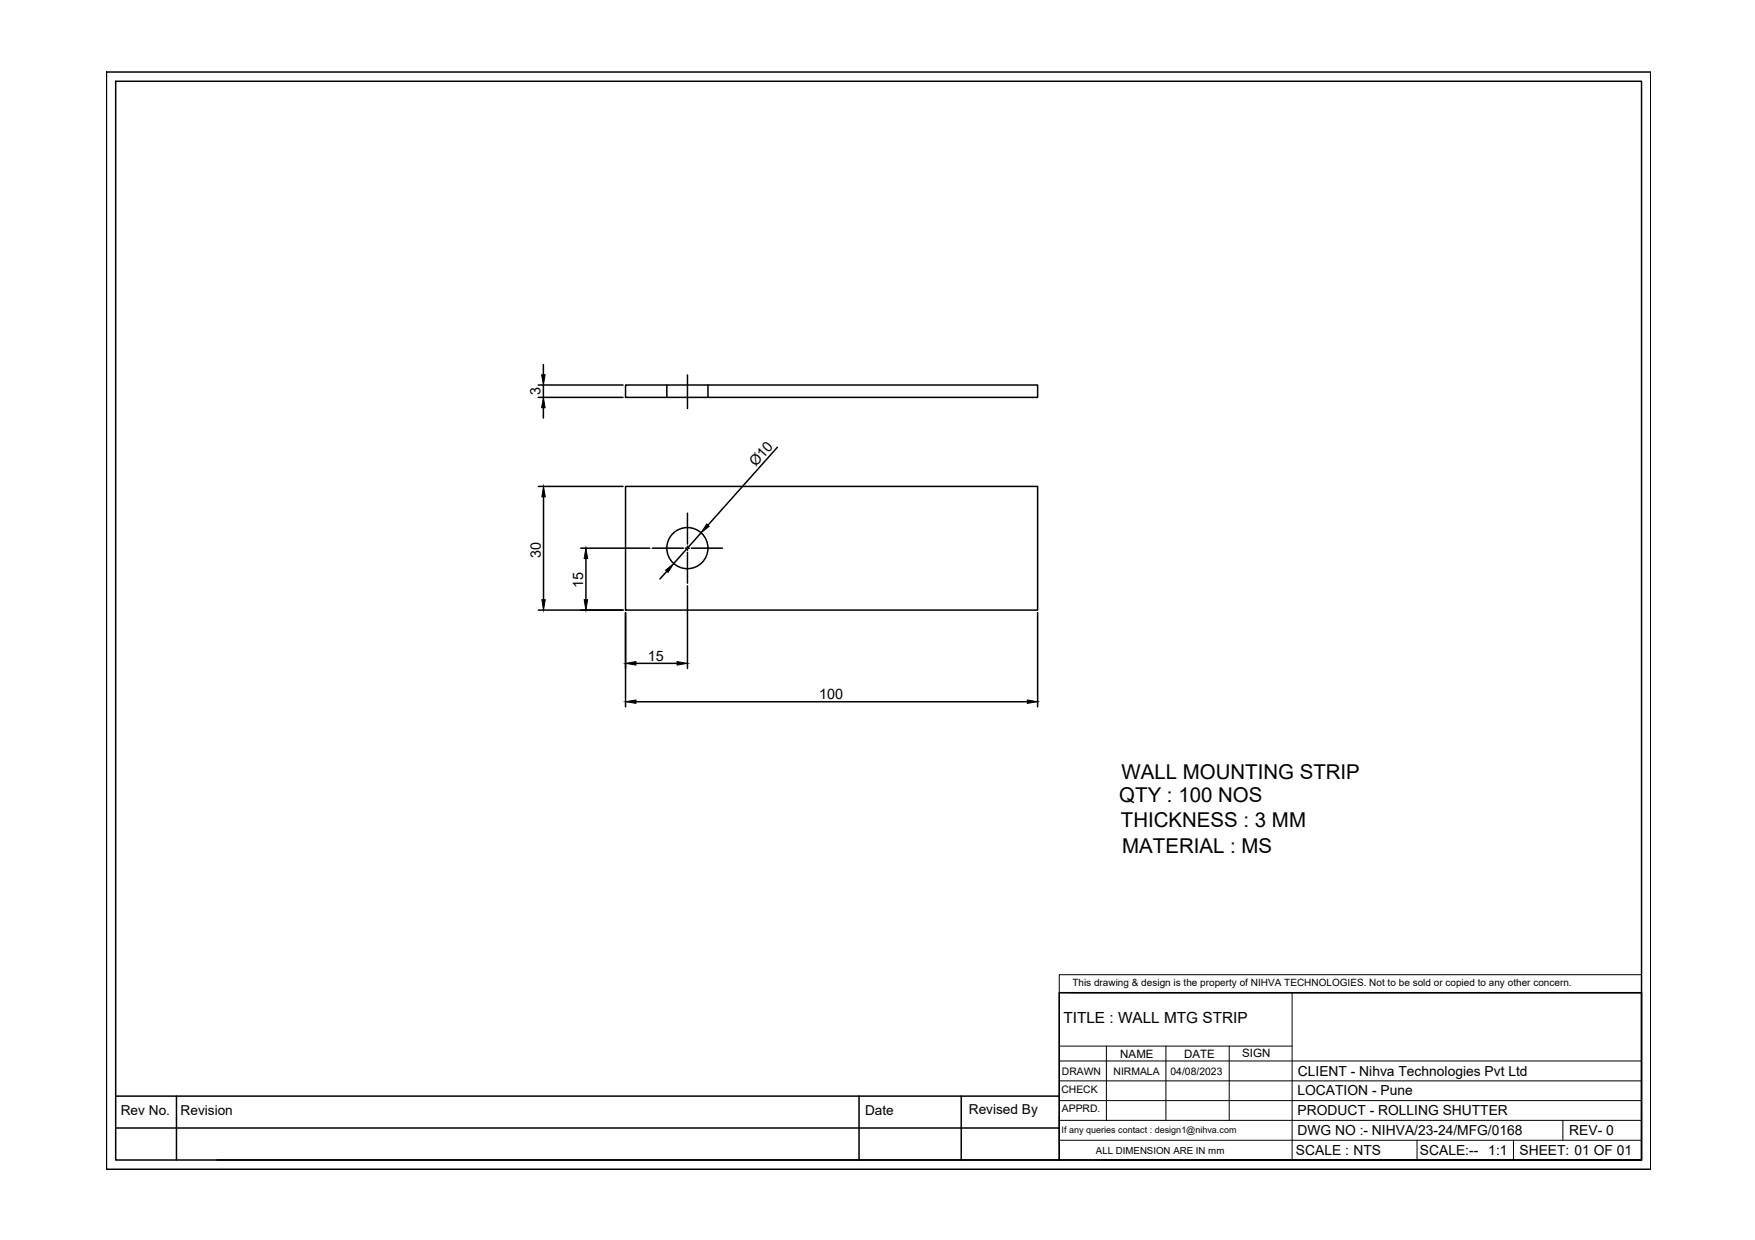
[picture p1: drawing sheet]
<svg xmlns="http://www.w3.org/2000/svg" width="297mm" height="210mm" viewBox="0 0 297 210" stroke-linecap="round" stroke-linejoin="round" font-family="sans-serif">
<!-- layer: 0 -->
<g fill="none" stroke="#000" stroke-width=".25">
<path d="M18 12.2h261.4v185.7h-261.4zM19.6 13.8h258.2v182.6h-258.2zM91.1 65.2h14.4M91.1 67.3h14.4M92 61.7v1.7M92 65.2v2.1M92 69v1.8M105.9 65.2h69.7v2.1h-69.7zM112.9 65.2v2.1M116.4 63.5v5.7M119.8 65.2v2.1M131.6 75.7l-11.8 13.2"/>
<path d="M91.1 82.3h14.4M92 84.1v17.4M98.3 92.8h11.7M99.2 94.6v6.9M105.9 82.3h69.7v21h-69.7zM110.4 92.8h.5M111 92.8h.1M111.2 92.8h.5M111.8 92.8h.1M112 92.8h.5M112.6 92.8h.1M112.8 92.8h.5"/>
<path d="M112.9 96.7l-1.2 1.3M113.4 92.8h.1M113.6 92.8h.5M114.2 92.8h.1M114.3 92.8h.6M115 92.8h.1M115.1 92.8h.6M116 92.8h.7M116.4 86.9v.5M116.4 87.5v.1M116.4 87.7v.5M116.4 88.3h.1"/>
<path d="M116.4 88.4v.6M116.4 89v.1M116.4 89.2v.5M116.4 89.8v.1M116.4 90v.5M116.4 90.6v.1M116.4 90.8v.5M116.4 91.4v.1M116.4 91.6v.5M116.4 92.5v.7M116.4 93.5v.5M116.4 94.1v.1"/>
<path d="M116.4 94.3v.5M116.4 94.9v.1M116.4 95.1v.5M116.4 95.7v.1M116.4 95.9v.5M116.4 96.5h.1M116.4 96.6v.6M116.4 97.2v.1M116.4 97.4v.5M116.4 98v.1M116.4 98.2v.5M116.4 99.2v14"/>
<path d="M117 92.8h.6M117.6 92.8h.1M117.8 92.8h.5M118.4 92.8h.1M118.6 92.8h.5M118.7 90.2l-4.7 5.2M119.2 92.8h.1M119.4 92.8h.5M120 92.8h.1M120.2 92.8h.5M120.8 92.8h.1M121 92.8h.5"/>
<path d="M121.6 92.8h.1M121.8 92.8h.5M91.1 103.3h14.4M105.9 103.7v16M107.6 118.8h66.3M107.6 112.3h7M175.6 103.7v16M179.3 168h98.5v28.4h-98.5zM19.6 190.9h159.7M19.6 185.5h159.7M29.9 185.5v10.9M36.7 196.4h142.6"/>
<path d="M145.4 185.5v10.9M162.7 185.5v10.9M186.7 196.4h91.1"/>
<circle cx="116.3" cy="92.8" r="3.5"/>
</g>
<g fill="none" stroke="#000" stroke-width=".17">
<path d="M179.3 165h98.5v3h-98.5zM179.3 179.6h98.5M179.3 168v28.4M179.3 177.1h39.4M181 168h96.8M187.3 177.1v12.6M197.3 177.1v12.6M208 177.1v12.6M218.7 168v28.4M179.3 189.7h98.5M179.3 186.3h98.5M179.3 183h98.5"/>
<path d="M179.3 193h98.5M239.8 193v3.4M256.2 193v3.4M264.5 189.7v3.3"/>
</g>
<path d="M91.7 63.4h.6l-.3 1.8zM92 67.3l.3 1.7h-.6zM92 82.3l.3 1.8h-.6zM99.2 92.8l.3 1.8h-.6zM112.6 96.5l1.4-1.1-.9 1.5zM119.6 88.7l.4 .4-1.3 1.1zM91.7 101.5h.6l-.3 1.8zM98.9 101.5h.6l-.3 1.8zM105.9 118.8l1.7-.3v.6zM105.9 112.3l1.7-.3v.6zM114.6 112l1.8 .3-1.8 .3zM173.9 118.5l1.7 .3-1.7 .3z" fill="#000" stroke="#000" stroke-width=".17"/>
<g font-size="3.5">
<text x="189.8" y="131.8">WALL MOUNTING STRIP</text>
<text x="189.4" y="135.7">QTY : 100 NOS</text>
<text x="189.7" y="139.9">THICKNESS : 3 MM</text>
<text x="189.9" y="144.3">MATERIAL : MS</text>
</g>
<text font-size="2.6" x="180" y="173.2">TITLE : WALL MTG STRIP</text>
<g font-size="2.4">
<text x="91.5" y="66.9" transform="rotate(-90 91.5 66.9)">3</text>
<text x="127.9" y="79.1" transform="rotate(-48 127.9 79.1)">Ø10</text>
<text x="91.5" y="94.5" transform="rotate(-90 91.5 94.5)">30</text>
<text x="98.7" y="99.5" transform="rotate(-90 98.7 99.5)">15</text>
<text x="109.7" y="111.8">15</text>
<text x="138.6" y="118.3">100</text>
</g>
<g font-size="2.3">
<text x="219.6" y="185.4">LOCATION - Pune</text>
<text x="219.7" y="182.1">CLIENT - Nihva Technologies Pvt Ltd</text>
<text x="20.4" y="188.8">Rev No.</text>
<text x="30.6" y="188.8">Revision</text>
<text x="146.4" y="188.8">Date</text>
<text x="164" y="188.6">Revised By</text>
<text x="219.6" y="188.8">PRODUCT - ROLLING SHUTTER</text>
<text x="219.4" y="195.5">SCALE : NTS</text>
<text x="219.6" y="192.2">DWG NO :- NIHVA/23-24/MFG/0168</text>
<text x="240.3" y="195.5">SCALE:--</text>
<text x="251.9" y="195.5">1:1</text>
<text x="257.2" y="195.5">SHEET: 01 OF 01</text>
<text x="265.6" y="192.1">REV- 0</text>
</g>
<g font-size="2">
<text x="189.6" y="179.1">NAME</text>
<text x="200.4" y="179.1">DATE</text>
<text x="210.2" y="179">SIGN</text>
</g>
<g font-size="1.8">
<text x="179.6" y="185">CHECK</text>
<text x="179.7" y="182">DRAWN</text>
<text x="188.5" y="182">NIRMALA</text>
<text x="198.1" y="181.9">04/08/2023</text>
<text x="179.7" y="188.3">APPRD.</text>
</g>
<text font-size="1.7" x="181.5" y="166.9">This drawing &amp; design is the property of NIHVA TECHNOLOGIES. Not to be sold or copied to any other concern.</text>
<text font-size="1.6" x="185.5" y="195.3">ALL DIMENSION ARE IN mm</text>
<text font-size="1.5" x="179.7" y="191.8">If any queries contact : design1@nihva.com</text>
</svg>
